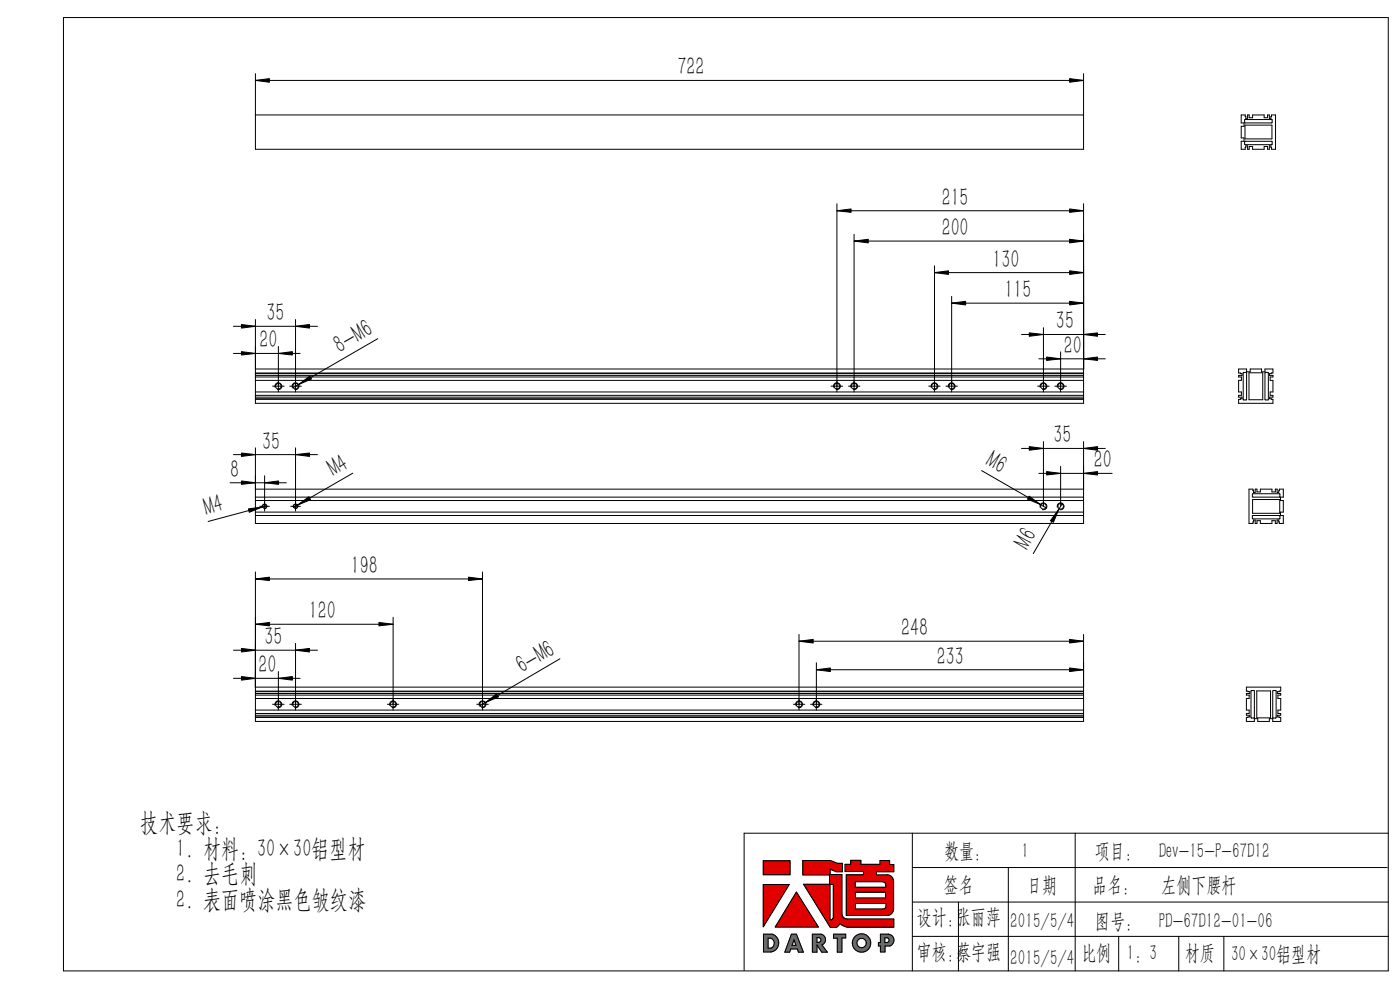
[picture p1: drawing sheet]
<svg xmlns="http://www.w3.org/2000/svg" width="297mm" height="210mm" viewBox="0 0 297 210" stroke-linecap="round" stroke-linejoin="round" font-family="sans-serif">
<g fill="none" stroke="#000" stroke-width=".21">
<path d="M13.5 3.7h281v202.3h-281zM54.2 15.6v16.1h175.7v-16.1M54.2 17.1h175.7M54.2 24.4h175.7M263.3 24.4h.9l.1 .7h.4v-.7h.3v.6h.7v-.6h2.5v.6h.7v-.6h.4v.7h.3l.1-.7h.9v7.3h-.9l-.1-.8h-.3v.8h-.4v-.6h-.7v.6h-2.5v-.6h-.7v.6h-.3v-.8h-.4l-.1 .8h-.9v-1.7h.6v-.7h-.6v-2.5h.6v-.7h-.6zM264 25.4h5.8l.1 .6-5.8 .1zM264.1 30h5.7l.1 .6-5.8 .1zM264.1 26.5h5.7v3h-5.7zM177.5 43.2v39.9M177.5 44.7h52.4M181.2 49.7v33.4M181.2 51.1h48.7"/>
<path d="M198.2 56.4v26.7M198.2 57.8h31.7M229.9 43.2v42.4h-175.7v-17.8M49.5 75h14.2M49.5 69.2h17.9M54.2 79.1h175.7M54.2 78.3h175.7M54.2 80h175.7M54.2 79.6h175.7M54.2 79.2h175.7M59.1 73.5v9.6M62.7 67.8v15.3"/>
<path d="M80.1 71.8l-18 10.5M201.9 62.9v20.2M201.9 64.3h28M216.7 71h17.8M220.4 76.1h14.1M221.4 69.5v13.6M225 74.6v8.5M262.8 78.3h1.7v.6h.7v-.6h2.4v.6h.8v-.6h1.6v.8l-.7 .1v.4h.7v.4h-.5v.7h.5v2.4h-.5v.8h.5v.3h-.7v.4l.7 .1v.9h-7.2v-.9l.7-.1v-.4h-.7v-.3h.6v-.8h-.6v-2.4h.6v-.7h-.6v-.4h.7v-.4l-.7-.1zM263.7 79.1l.8-.1-.1 5.8h-.7zM265 79.1h2.9v5.7h-2.9zM268.4 79.1l.7-.1-.1 5.8h-.6zM49.5 96.4h17.9"/>
<path d="M54.2 80.7h175.7M54.2 83.1h175.7M54.2 84.2h175.7M54.2 83.9h175.7M54.2 84.7h175.7M54.2 84.6h175.7M57.8 81.9h2.5M58.3 82.1a.73 .73 0 0 1 .7-.9 .73 .73 0 0 1 .8 .8 .73 .73 0 0 1-1 .6M61.5 81.9h2.4M62 82.1a.74 .74 0 0 1 .6-.9 .74 .74 0 0 1 .8 .7 .74 .74 0 0 1-.9 .7M62.7 95v13.4M176.3 81.9h2.5"/>
<path d="M176.8 82.1a.74 .74 0 0 1 .6-.9 .74 .74 0 0 1 .9 .7 .74 .74 0 0 1-.9 .7M180 81.9h2.4M180.5 82.1a.73 .73 0 0 1 .6-.9 .73 .73 0 0 1 .8 .8 .73 .73 0 0 1-.9 .6M197 81.9h2.4M197.5 82.1a.73 .73 0 0 1 .7-.9 .73 .73 0 0 1 .8 .8 .73 .73 0 0 1-1 .6M200.7 81.9h2.4M201.2 82.1a.73 .73 0 0 1 .6-.9 .73 .73 0 0 1 .8 .8 .73 .73 0 0 1-.9 .6M208.2 99.8l13.8 8M216.7 95.1h17.8M220.1 81.9h2.5M220.6 82.1a.73 .73 0 0 1 .7-.9 .73 .73 0 0 1 .8 .8 .73 .73 0 0 1-1 .6M221.4 93.7v13.7"/>
<path d="M223.8 81.9h2.4M224.3 82.1a.74 .74 0 0 1 .6-.9 .74 .74 0 0 1 .8 .7 .74 .74 0 0 1-.9 .7M225 98.9v8.5M229.9 93.7v17.3h-175.7v-16M48.8 102.4h11.9M54.2 103.8h175.7M54.2 105.5h175.7M54.2 108.6h175.7M54.2 106.2h175.7M54.2 109.3h175.7M55.1 107.4h2M55.7 107.5a.49 .49 0 0 1 .4-.6 .49 .49 0 0 1 .5 .5 .49 .49 0 0 1-.6 .5"/>
<path d="M55.7 107.5l-11.5 3.1M56.1 100.9v7.5M56.6 107.3l-.9 .2M61.7 107.4h2M62.2 107.5a.49 .49 0 0 1 .5-.6 .49 .49 0 0 1 .5 .5 .49 .49 0 0 1-.6 .5M74.8 100.4l-12.5 7.3M220.4 100.4h15.5M220.6 107.6a.73 .73 0 0 1 .7-.9 .73 .73 0 0 1 .8 .8 .73 .73 0 0 1-1 .6M224.3 107.6a.73 .73 0 0 1 .6-.9 .73 .73 0 0 1 .8 .8 .73 .73 0 0 1-.9 .6M225.4 106.8l-6.2 10.6M265 103.8h.8l.1 .7h.4v-.7h.4v.6h.7v-.6h2.4v.6h.8v-.6h.3v.7h.4l.1-.7h.8v1.7h-.5v.7h.5v2.4h-.5v.7h.5v1.7h-.8l-.1-.7h-.4v.7h-.3v-.6h-.8v.6h-2.4v-.6h-.7v.6h-.4v-.7h-.4l-.1 .7h-.8zM265.7 109.3h5.8v.7l-5.8 .1z"/>
<path d="M265.7 104.7h5.8v.7l-5.8 .1zM265.7 106h5.8v2.9h-5.8zM49.5 137.9h17.9M54.2 121.3v31.7h175.7v-18.4M54.2 122.8h48.2M54.2 132.4h29.2M62.7 136.5v14.1M83.4 130.9v19.7M102.4 121.3v29.3M118.8 139.7l-17.1 10.1M169.5 134.6v16M169.5 136h60.4"/>
<path d="M49.5 143.9h14.2M54.2 146.6h175.7M54.2 145.8h175.7M54.2 147.4h175.7M54.2 147.1h175.7M54.2 150.6h175.7M54.2 148.2h175.7M54.2 151.3h175.7M54.2 151.7h175.7M54.2 152.2h175.7M54.2 146.7h175.7M54.2 152.1h175.7"/>
<path d="M57.8 149.4h2.5M58.3 149.6a.73 .73 0 0 1 .7-.9 .73 .73 0 0 1 .8 .8 .73 .73 0 0 1-1 .6M59.1 142.5v8.1M61.5 149.4h2.4M62 149.6a.74 .74 0 0 1 .6-.9 .74 .74 0 0 1 .8 .7 .74 .74 0 0 1-.9 .7M82.2 149.4h2.4M82.7 149.6a.73 .73 0 0 1 .6-.9 .73 .73 0 0 1 .8 .8 .73 .73 0 0 1-.9 .6M101.1 149.4h2.5M101.6 149.6a.74 .74 0 0 1 .7-.9 .74 .74 0 0 1 .8 .7 .74 .74 0 0 1-.9 .7M168.3 149.4h2.4M168.8 149.6a.73 .73 0 0 1 .7-.9 .73 .73 0 0 1 .8 .8 .73 .73 0 0 1-1 .6M172 149.4h2.4"/>
<path d="M172.5 149.6a.73 .73 0 0 1 .6-.9 .73 .73 0 0 1 .8 .8 .73 .73 0 0 1-.9 .6M173.2 140.6v10M173.2 142.1h56.7M264.4 145.8h7.3v.8l-.7 .1v.4h.7v.3h-.6v.8h.6v2.4h-.6v.7h.6v.4h-.7v.4l.7 .1v.8h-1.7v-.6h-.7v.6h-2.5v-.6h-.7v.6h-1.7v-.8l.7-.1v-.4h-.7v-.4h.6v-.7h-.6v-2.4h.6v-.8h-.6v-.3h.7v-.4l-.7-.1zM265.4 146.5h.7v5.8h-.7zM266.6 146.6h2.9v5.7h-2.9zM270.1 146.5h.6v5.8l-.7-.1zM193.5 176.7v29.3M228.1 176.7v29.3M294.5 176.7h-136.6v29.2M161.9 187.6h5.5l-5.5 9zM161.9 182.6h5.7v2.9h-5.7z"/>
<path d="M162 198.2h1.9a1.95 1.95 0 0 1 1.3 2 1.95 1.95 0 0 1-1.6 1.7h-1.6zM162.9 199a1.08 1.08 0 0 1 1.4 1.1 1.08 1.08 0 0 1-1.4 1zM167.9 198.2h1.1l1.4 3.8h-1l-.2-.7h-1.4l-.3 .7h-1zM168.4 199.3l.5 1.2h-.9zM169 189.2l4.6 7.4h-9.1zM170.3 182.5h5.8l1.5 .6h1.1v1.8h-1.3l-1.3-.5v1.1h2.5v8.3a1.16 1.16 0 0 0 1.1 1.1h9.9v1.8h-9.9l-1.6-.8-.6 .7-1.4 .1-5.6-9.1h5.5v-2h-5.7zM172.3 198.2h1.9a1.2 1.2 0 0 1 .9 1 1.2 1.2 0 0 1-.7 1.2l1.1 1.6h-1.2l-1-1.6v1.6h-1zM173.3 198.9h.4a.52 .52 0 0 1 .5 .5 .52 .52 0 0 1-.5 .5h-.4zM176.1 187.6h.7v7.1l-.4 .5h-.3zM176.8 198.2h2.6v.8h-.8v3h-1v-3h-.8zM179.3 183.3h1.2v-.8h2.1v.8h4.1v-.8h2v.9h.9v1.5h-3.7v.7h2.3a1.37 1.37 0 0 1 1.4 1.3v5.9a1.37 1.37 0 0 1-1.4 1.4h-8.7v-8.7h3.7v-.6h-3.9zM181.4 187h5.8a.73 .73 0 0 1 .7 .7v.5h-6.5z"/>
<path d="M181.5 191.6h6.5v.6a.65 .65 0 0 1-.7 .6h-5.8zM181.5 189.3h6.4v1.2h-6.4zM186.8 198.2h1.7a1.29 1.29 0 0 1 1.2 1.1 1.29 1.29 0 0 1-.9 1.4h-1.1v1.2h-.9v-1.2h-.4v-.8h.4zM187.7 198.9h.6a.52 .52 0 0 1 .3 .5 .52 .52 0 0 1-.4 .5h-.5zM193.5 191.3h101M193.5 198.6h101M193.5 184h100.8M203.3 191.3v14.7M213.9 184v22M237.3 198.6v7.4M250.1 198.6v7.4M259.6 198.6v7.4"/>
<circle cx="59" cy="81.9" r=".61"/>
<circle cx="62.7" cy="81.9" r=".61"/>
<circle cx="177.5" cy="81.9" r=".61"/>
<circle cx="181.2" cy="81.9" r=".62"/>
<circle cx="198.2" cy="81.9" r=".61"/>
<circle cx="201.9" cy="81.9" r=".61"/>
<circle cx="221.3" cy="81.9" r=".61"/>
<circle cx="225" cy="81.9" r=".61"/>
<circle cx="56.1" cy="107.4" r=".42"/>
<circle cx="62.7" cy="107.4" r=".4"/>
<circle cx="221.3" cy="107.4" r=".61"/>
<circle cx="225" cy="107.4" r=".6"/>
<circle cx="59" cy="149.4" r=".59"/>
<circle cx="62.7" cy="149.4" r=".59"/>
<circle cx="83.4" cy="149.4" r=".59"/>
<circle cx="102.4" cy="149.4" r=".59"/>
<circle cx="169.5" cy="149.4" r=".61"/>
<circle cx="173.2" cy="149.4" r=".59"/>
<circle cx="182.8" cy="200" r="1.97"/>
<circle cx="182.8" cy="200" r=".99"/>
</g>
<g fill="#6a6a6a" stroke="#6a6a6a" stroke-width=".21">
<path d="M162 198.2v3.7l2-.1 .7-.5 .4-.7a1.9 1.9 0 0 0-1.2-2.4zM162.9 199l.8 .1 .6 .7-.2 .9-.5 .4h-.7z" fill-rule="evenodd"/>
<path d="M167.9 198.2l-1.4 3.8h1l.3-.7h1.4l.2 .7h1l-1.4-3.8zM168.4 199.3l.5 1.2h-.9z" fill-rule="evenodd"/>
<path d="M172.3 198.2v3.8h1v-1.6l1 1.6h1.2l-1.1-1.6 .5-.4 .2-.3v-.6l-.2-.5-.6-.4zM173.3 198.9h.5l.3 .2 .1 .3-.3 .4-.6 .1z" fill-rule="evenodd"/>
<path d="M176.8 198.2h2.6v.8h-.8v3h-1v-3h-.8z" fill-rule="evenodd"/>
<path d="M180.8 200a1.95 1.95 0 0 0 3.9 0 1.95 1.95 0 0 0-3.9 0zM181.8 200a1 1 0 0 1 2 0 1 1 0 0 1-2 0z" fill-rule="evenodd"/>
<path d="M186.8 198.2v1.7h-.4v.8h.4v1.2h.9v-1.2h1.1l.5-.3 .3-.6v-.7l-.2-.4-.6-.5zM187.7 198.9h.6l.3 .2v.4l-.1 .3-.8 .1z" fill-rule="evenodd"/>
</g>
<g fill="#e10000" stroke="#e10000" stroke-width=".21">
<path d="M161.9 187.6h5.5l-5.5 9z"/>
<path d="M169 189.2l4.6 7.4h-9.1z"/>
<path d="M161.9 182.6h5.7v2.9h-5.7z" fill-rule="evenodd"/>
<path d="M170.3 182.5v3.1h5.7v2h-5.5l5.6 9.1h1.2l.6-.4a.3 .3 0 0 1 .3-.4 .3 .3 0 0 1 .3 .3l1.2 .5h9.9v-1.8h-10.1l-.5-.2-.4-.8v-8.4h-2.5v-1.1l1.3 .5h1.3v-1.8h-1.1l-1.5-.6zM176.1 187.6h.7v7.1l-.4 .5h-.3z" fill-rule="evenodd"/>
<path d="M181.5 189.3h6.4v1.2h-6.4zM179.3 183.3v1.6h3.9v.6h-3.7v8.7h8.9l.6-.3 .3-.3 .3-.6-.1-6.5-.3-.5-.7-.4h-2.6v-.7h3.7v-1.5h-.9v-.9h-2v.8h-4.1v-.8h-2.1v.8zM181.4 187h5.9l.5 .4 .1 .8h-6.5zM181.5 191.6h6.5v.8l-.5 .4h-6z" fill-rule="evenodd"/>
</g>
<g fill="#000" stroke="#000" stroke-width=".21">
<path d="M54.2 17.1l2.9-.4v.7zM226.9 16.7l3 .4-3 .3zM177.5 44.7l3.1-.4v.7zM181.2 51.1l3-.3v.7zM198.2 57.8l3-.4v.8zM226.9 50.8l3 .3-3 .4zM226.9 44.3l3 .4-3 .3zM226.9 57.4l3 .4-3 .4zM51.2 74.6l3 .4-3 .3zM51.2 68.8l3 .4-3 .4zM59.1 75l2.9-.4v.7zM62.7 69.2l3-.4v.8z"/>
<path d="M201.9 64.3l3-.4v.8zM218.4 70.6l3 .4-3 .3zM222 75.7l3 .4-3 .4zM229.9 76.1l2.9-.4v.8zM229.9 71l2.9-.4v.7zM226.9 63.9l3 .4-3 .4zM51.2 96.1l3 .3-3 .4zM62.7 96.4l3-.3v.7zM63.3 81.6l2.4-1.8 .4 .6zM218.4 94.7l3 .4-3 .4zM229.9 95.1l2.9-.4v.8zM51.2 102l3 .4-3 .3z"/>
<path d="M52.7 107.9l3-.4-2.8 1.2zM56.1 102.4l3-.4v.7zM63.1 107.1l2.4-1.7 .4 .6zM218.3 105.2l2.4 1.8-2.7-1.1zM224.6 108l-1.1 2.8-.7-.4zM222 100l3 .4-3 .4zM229.9 100.4l2.9-.4v.8zM54.2 122.8l2.9-.4v.7zM51.2 137.5l3 .4-3 .4zM54.2 132.4l2.9-.4v.8zM62.7 137.9l3-.4v.8zM80.4 132l3 .4-3 .4z"/>
<path d="M99.4 122.4l3 .4-3 .3zM169.5 136l3-.4v.8zM226.9 135.6l3 .4-3 .4zM51.2 143.5l3 .4-3 .4zM59.1 143.9l2.9-.4v.8zM103 149l2.4-1.8 .3 .6zM173.2 142.1l2.9-.4v.8zM226.9 141.7l3 .4-3 .4z"/>
</g>
<g font-size="5.5">
<text x="143.7" y="16">722</text>
<text x="199.8" y="43.6">215</text>
<text x="199.8" y="50.1">200</text>
<text x="210.6" y="56.8">130</text>
<text x="213.1" y="63.2">115</text>
<text x="56.5" y="68.2">35</text>
<text x="224" y="69.9">35</text>
<text x="55.1" y="73.9">20</text>
<text x="72.1" y="75" transform="rotate(-30 72.1 75)">8-M6</text>
<text x="225.7" y="75.1">20</text>
<text x="55.6" y="95.4">35</text>
<text x="223.5" y="94.1">35</text>
<text x="48.8" y="101.3">8</text>
<text x="70.8" y="101.3" transform="rotate(-30 70.8 101.3)">M4</text>
<text x="208.8" y="98.7" transform="rotate(30 208.8 98.7)">M6</text>
<text x="232.1" y="99.4">20</text>
<text x="43.8" y="109.4" transform="rotate(-15 43.8 109.4)">M4</text>
<text x="218.1" y="116.8" transform="rotate(-60 218.1 116.8)">M6</text>
<text x="74.4" y="121.8">198</text>
<text x="65.5" y="131.4">120</text>
<text x="56.1" y="136.9">35</text>
<text x="191.2" y="135">248</text>
<text x="54.8" y="142.8">20</text>
<text x="110.7" y="143" transform="rotate(-30 110.7 143)">6-M6</text>
<text x="198.8" y="141">233</text>
<text x="29.8" y="176.2">技术要求:</text>
<text x="37.4" y="181.7">1. 材料: 30×30铝型材</text>
<text x="37.4" y="187.2">2. 去毛刺</text>
<text x="37.4" y="192.7">2. 表面喷涂黑色皱纹漆</text>
</g>
<g font-size="4.6">
<text x="200.3" y="182">数量：</text>
<text x="216.7" y="182">1</text>
<text x="232.3" y="182">项目：</text>
<text x="245.8" y="182">Dev-15-P-67D12</text>
<text x="200.2" y="189.2">签名</text>
<text x="217.9" y="189.2">日期</text>
<text x="231.7" y="189.2">品名：</text>
<text x="246.4" y="189.2">左侧下腰杆</text>
<text x="194.5" y="196">设计：张丽萍</text>
<text x="214.3" y="196.8">2015/5/4</text>
<text x="232.3" y="196.8">图号：</text>
<text x="245.8" y="196.8">PD-67D12-01-06</text>
<text x="194.5" y="203.3">审核：蔡宇强</text>
<text x="229.4" y="203.6">比例</text>
<text x="239.1" y="203.6">1：3</text>
<text x="251.4" y="203.6">材质</text>
<text x="261.1" y="203.9">30×30铝型材</text>
<text x="214.3" y="204.7">2015/5/4</text>
</g>
</svg>
